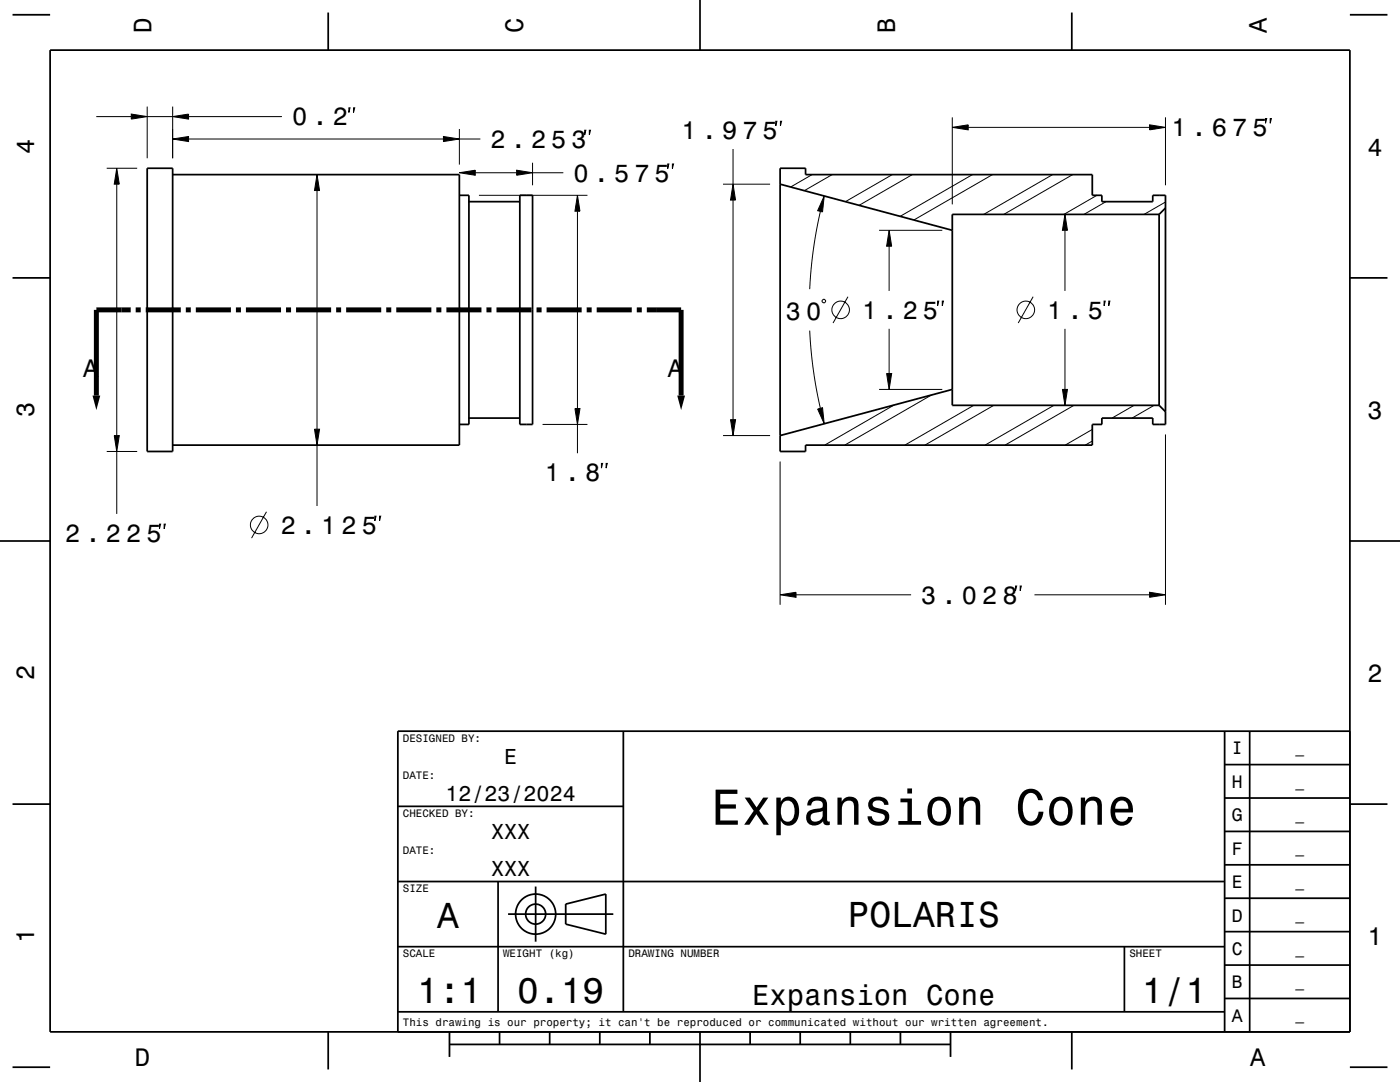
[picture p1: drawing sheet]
<svg xmlns="http://www.w3.org/2000/svg" width="279mm" height="216mm" viewBox="0 0 279 216" stroke-linecap="round" stroke-linejoin="round" font-family="sans-serif">
<g fill="none" stroke="#000" stroke-width=".2">
<path d="M19.2 23.3h7M21.3 33.6h6.1M23.3 33.6l.5 3.1h-1zM23.3 36.7v50.2M26.2 22.8l3.2 .5-3.2 .5zM29.4 21.3v10.3M29.4 23.3h5.1M34.5 23.3l3.1-.5v1zM34.5 27.7l3.1-.5v1zM34.5 21.3v10.3M37.6 23.3h18.7M37.6 27.7h50.9"/>
<path d="M63.3 34.8l.5 3.2h-1zM63.3 38v47.6M69.6 21.5h.3l-.3 .9zM70.6 21.5h.2l-.2 .9zM88.5 27.2l3.2 .5-3.2 .5zM91.7 34.5l3.2-.5v1zM91.7 25.7v7.1M91.7 27.7h4.2M94.9 34.5h8.2M95.6 39h21.6M103.1 34l3.2 .5-3.2 .5zM106.3 32.5v4.5"/>
<path d="M106.3 34.5h6.1M115.2 39l.5 3.1h-1zM116.7 26h.2l-.2 .9zM117.6 26h.2l-.2 .9zM133.3 32.7h.2l-.2 1zM134.2 32.7h.2l-.2 1zM144.3 36.7h9.4M146.3 36.7l.5 3.2h-1zM146.3 29.7v7M146.3 39.9v43.8M154.8 24.2h.2l-.2 .9zM155.7 24.2h.3l-.3 .9z"/>
<path d="M162.1 34.8l-4.3 2.5M164.5 39.1l-.3 3.2-1-.3zM166.1 34.8l-5.6 3.2M178.1 34.8l-9.4 5.4M182.1 34.8l-10.6 6.2M190.1 25.4l3.1-.5v1zM190.1 23.4v17.4M193.2 25.4h36.2M194.1 34.8l-14.5 8.4M198.1 34.8l-15.7 9.1M210.1 34.8l-13.8 8M214.1 34.8l-13.8 8"/>
<path d="M218.9 39l-6.6 3.8M229.4 24.9l3.2 .5-3.2 .5zM232.6 23.4v13.6M252.6 23.7h.2l-.2 .9zM253.5 23.7h.2l-.2 .9zM115.2 42.1v39.4M163.7 42.2l-1.4 7.9-.7 7.6M164.3 59.7h.2l.3 .3v.2l-.3 .2h-.2l-.2-.2v-.2zM169.2 59.2l-2.9 5.3M175.4 46h12.7M177.4 46l.5 3.1h-1zM177.4 49.1v8.9"/>
<path d="M206.2 59.2l-3 5.3M212.5 42.8l.5 3.2h-1zM212.5 46v12M220.7 40.2l-4.4 2.6M232.6 40.3l-4.3 2.5M161.6 66l.7 7.7 1.4 7.8M175.4 77.7h12.7M176.9 74.5h1l-.5 3.2zM177.4 65.6v8.9M185.9 78.8l-17.3 10M187.1 60.1h.3l-.3 .9zM188.1 60.1h.2l-.2 .9z"/>
<path d="M212 77.7h1l-.5 3.2zM212.5 65.6v12.1M220.3 60.1h.3l-.3 .9zM221.3 60.1h.2l-.2 .9zM21.3 90.1h6.1M22.8 86.9h1l-.5 3.2zM23.3 90.1v12.4M62.8 85.6h1l-.5 3.2zM63.3 88.8v12.2M108.3 84.7h8.9M114.7 81.5h1l-.5 3.2zM115.2 84.7v5.7"/>
<path d="M120 92.5h.3l-.3 .9zM121 92.5h.2l-.2 .9zM144.3 86.9h9.4M145.8 83.7h1l-.5 3.2zM155.7 92.1v28.6M156.1 86.8l-.4 .2M163.2 81.6l1-.2 .3 3.2zM178.4 80.8l-13.8 8M194.3 80.9l-13.7 7.9M198.3 80.9l-13.7 7.9M210.3 80.9l-13.7 7.9M214.3 80.9l-13.7 7.9"/>
<path d="M218 88l-1.4 .8M218 85.7l-5.4 3.1M219.9 84.6l-.2 .1M226.3 80.9l-4.4 2.5M230.3 80.9l-4.4 2.5M232.6 86.7v34M31.8 104.6h.3l-.3 .9zM32.8 104.6h.2l-.2 .9zM53.2 102.1l-3 5.3M74.8 103h.2l-.2 .9zM75.7 103h.3l-.3 .9zM155.7 118.7l3.2-.5v1z"/>
<path d="M158.9 118.7h22.9M202.7 116.9h.2l-.2 1zM203.6 116.9h.2l-.2 1zM206.4 118.7h23M229.4 118.2l3.2 .5-3.2 .5z"/>
<circle cx="167.8" cy="61.8" r="1.75"/>
<circle cx="204.7" cy="61.8" r="1.75"/>
<circle cx="51.7" cy="104.7" r="1.75"/>
</g>
<g fill="none" stroke="#000" stroke-width=".35">
<path d="M2.5 2.9h7.5M10 10h259.4v195.9h-259.4zM65.5 2.5v7.5M139.7 0v10M213.9 2.5v7.5M269.4 2.9h7.5M29.4 33.6h5.1v56.5h-5.1zM34.5 34.8h57.2v54h-57.2M91.7 39h1.9v45.7h-1.9M103.7 39h2.6v45.7h-2.6zM155.7 33.6h5.1v1.2h57.2v4.2h1.9v1.2h10.2v-1.2h2.5v45.7h-2.5v-1.3h-10.2v1.3h-1.9v4.1h-57.2v1.3h-5.1zM155.7 36.7l34.4 9.3"/>
<path d="M2.5 55.4h7.5M93.6 40.2h10.1M231.3 42.8h-41.2v38.1h41.2M231.3 42.8v38.1M232.6 41.5l-1.3 1.3M269.4 55.4h7.5M190.1 77.7l-34.4 9.2M93.6 83.4h10.1M231.3 80.9l1.3 1.3M0 107.9h10M269.4 107.9h10M124.4 145.9v56"/>
<path d="M244.4 159.2h25M244.4 152.6h25M244.4 145.9v60M249.4 145.9v60M269.4 145.9h-190v60M2.5 160.5h7.5M79.4 175.9h165M79.4 160.9h45M99.4 175.9v26M106.9 176.9v11M244.4 179.2h25M244.4 172.6h25"/>
<path d="M244.4 165.9h25M269.4 160.5h7.5M79.4 188.9h165M101.4 182.4h21M112.9 180.4l8-2v8l-8-2zM224.4 188.9v13M244.4 199.2h25M244.4 192.6h25M244.4 185.9h25M2.5 213h7.5M65.5 205.9v7.5M79.4 201.9h165"/>
<path d="M89.7 208.4h100M89.7 205.9v5M99.7 205.9v2.5M109.7 205.9v2.5M119.7 205.9v2.5M129.7 205.9v2.5M139.7 205.9v10M149.7 205.9v2.5M159.7 205.9v2.5M169.7 205.9v2.5M179.7 205.9v2.5M189.7 205.9v5"/>
<path d="M213.9 205.9v7.5M269.4 213h7.5"/>
<circle cx="106.9" cy="182.4" r="2"/>
<circle cx="106.9" cy="182.4" r="4"/>
</g>
<g fill="none" stroke="#000" stroke-width="1" stroke-linecap="butt">
<path d="M26.1 61.8h-6.9v17.1M27.1 61.8h1M29.1 61.8h7M37.1 61.8h1M39.1 61.8h7M47.1 61.8h1M49.1 61.8h7M57.1 61.8h1M59.1 61.8h7M67.1 61.8h1M69.1 61.8h7M77.1 61.8h1"/>
<path d="M79.1 61.8h7M87.1 61.8h1M89.1 61.8h7M97.1 61.8h1M99.1 61.8h7M107.1 61.8h1M109.1 61.8h7M117.1 61.8h1M119.1 61.8h7M127.1 61.8h1M129.1 61.8h6.8v17.1"/>
</g>
<g fill="#000">
<path d="M23.3 33.6l.5 3.1h-1z" fill-rule="evenodd"/>
<path d="M26.2 22.8l3.2 .5-3.2 .5z" fill-rule="evenodd"/>
<path d="M34.5 23.3l3.1-.5v1z" fill-rule="evenodd"/>
<path d="M34.5 27.7l3.1-.5v1z" fill-rule="evenodd"/>
<path d="M63.3 34.8l.5 3.2h-1z" fill-rule="evenodd"/>
<path d="M88.5 27.2l3.2 .5-3.2 .5z" fill-rule="evenodd"/>
<path d="M91.7 34.5l3.2-.5v1z" fill-rule="evenodd"/>
<path d="M103.1 34l3.2 .5-3.2 .5z" fill-rule="evenodd"/>
<path d="M146.3 36.7l.5 3.2h-1z" fill-rule="evenodd"/>
<path d="M190.1 25.4l3.1-.5v1z" fill-rule="evenodd"/>
<path d="M229.4 24.9l3.2 .5-3.2 .5z" fill-rule="evenodd"/>
<path d="M115.2 39l.5 3.1h-1z" fill-rule="evenodd"/>
<path d="M164.5 39.1l-.3 3.2-1-.3z" fill-rule="evenodd"/>
<path d="M177.4 46l.5 3.1h-1z" fill-rule="evenodd"/>
<path d="M212.5 42.8l.5 3.2h-1z" fill-rule="evenodd"/>
<path d="M18.5 78.9h1.5l-.8 2.9z" fill-rule="evenodd"/>
<path d="M135.2 78.9h1.5l-.8 2.9z" fill-rule="evenodd"/>
<path d="M176.9 74.5h1l-.5 3.2z" fill-rule="evenodd"/>
<path d="M212 77.7h1l-.5 3.2z" fill-rule="evenodd"/>
<path d="M22.8 86.9h1l-.5 3.2z" fill-rule="evenodd"/>
<path d="M62.8 85.6h1l-.5 3.2z" fill-rule="evenodd"/>
<path d="M114.7 81.5h1l-.5 3.2z" fill-rule="evenodd"/>
<path d="M145.8 83.7h1l-.5 3.2z" fill-rule="evenodd"/>
<path d="M163.2 81.6l1-.2 .3 3.2z" fill-rule="evenodd"/>
<path d="M155.7 118.7l3.2-.5v1z" fill-rule="evenodd"/>
<path d="M229.4 118.2l3.2 .5-3.2 .5z" fill-rule="evenodd"/>
</g>
<text font-size="10.1" x="141.9" y="164.6">Expansion Cone</text>
<g font-size="7.2">
<text x="87.2" y="185.2">A</text>
<text x="169.2" y="185">POLARIS</text>
<text x="83.2" y="200.2">1:1</text>
<text x="103.2" y="200.2">0.19</text>
<text x="227.9" y="200.2">1/1</text>
</g>
<text font-size="5.8" x="150.1" y="200.5">Expansion Cone</text>
<g font-size="5">
<text x="30.2" y="6.5" transform="rotate(-90 30.2 6.5)">D</text>
<text x="104.4" y="6.5" transform="rotate(-90 104.4 6.5)">C</text>
<text x="178.6" y="6.5" transform="rotate(-90 178.6 6.5)">B</text>
<text x="252.8" y="6.5" transform="rotate(-90 252.8 6.5)">A</text>
<text x="58.3" y="25">0 . 2</text>
<text x="97.9" y="29.5">2 . 2 5 3</text>
<text x="136" y="27.7">1 . 9 7 5</text>
<text x="233.8" y="27.2">1 . 6 7 5</text>
<text x="6.8" y="30.7" transform="rotate(-90 6.8 30.7)">4</text>
<text x="272.9" y="31">4</text>
<text x="114.5" y="36.2">0 . 5 7 5</text>
<text x="156.8" y="63.9">3 0</text>
<text x="172.1" y="63.6">1 . 2 5</text>
<text x="209" y="63.6">1 . 5</text>
<text x="16.6" y="75.2">A</text>
<text x="133.3" y="75.2">A</text>
<text x="6.8" y="83.2" transform="rotate(-90 6.8 83.2)">3</text>
<text x="272.9" y="83.5">3</text>
<text x="108.7" y="96">1 . 8</text>
<text x="56" y="106.5">2 . 1 2 5</text>
<text x="13" y="108.1">2 . 2 2 5</text>
<text x="183.9" y="120.4">3 . 0 2 8</text>
<text x="6.8" y="135.7" transform="rotate(-90 6.8 135.7)">2</text>
<text x="272.9" y="136">2</text>
<text x="6.8" y="188.2" transform="rotate(-90 6.8 188.2)">1</text>
<text x="272.9" y="188.5">1</text>
<text x="26.9" y="212.7">D</text>
<text x="249.5" y="212.7">A</text>
</g>
<g font-size="4.3">
<text x="100.6" y="152.4">E</text>
<text x="88.9" y="159.9">12/23/2024</text>
<text x="98" y="167.4">XXX</text>
<text x="98" y="174.9">XXX</text>
</g>
<g font-size="3.6">
<text x="245.8" y="150.5">I</text>
<text x="245.8" y="157.2">H</text>
<text x="245.8" y="163.9">G</text>
<text x="245.8" y="170.5">F</text>
<text x="245.8" y="177.2">E</text>
<text x="245.8" y="183.9">D</text>
<text x="245.8" y="190.5">C</text>
<text x="245.8" y="197.2">B</text>
<text x="245.8" y="203.9">A</text>
</g>
<g font-size="2.9">
<text x="258.5" y="150.3">_</text>
<text x="258.5" y="156.9">_</text>
<text x="258.5" y="163.6">_</text>
<text x="258.5" y="170.3">_</text>
<text x="258.5" y="176.9">_</text>
<text x="258.5" y="183.6">_</text>
<text x="258.5" y="190.3">_</text>
<text x="258.5" y="196.9">_</text>
<text x="258.5" y="203.6">_</text>
</g>
<g font-size="2.2">
<text x="80.4" y="148">DESIGNED BY:</text>
<text x="80.4" y="155.5">DATE:</text>
<text x="80.4" y="163">CHECKED BY:</text>
<text x="80.4" y="170.5">DATE:</text>
<text x="80.4" y="178">SIZE</text>
<text x="80.4" y="191">SCALE</text>
<text x="100.4" y="191">WEIGHT (kg)</text>
<text x="125.4" y="191">DRAWING NUMBER</text>
<text x="225.4" y="191">SHEET</text>
<text x="80.4" y="204.7">This drawing is our property; it can't be reproduced or communicated without our written agreement.</text>
</g>
</svg>
